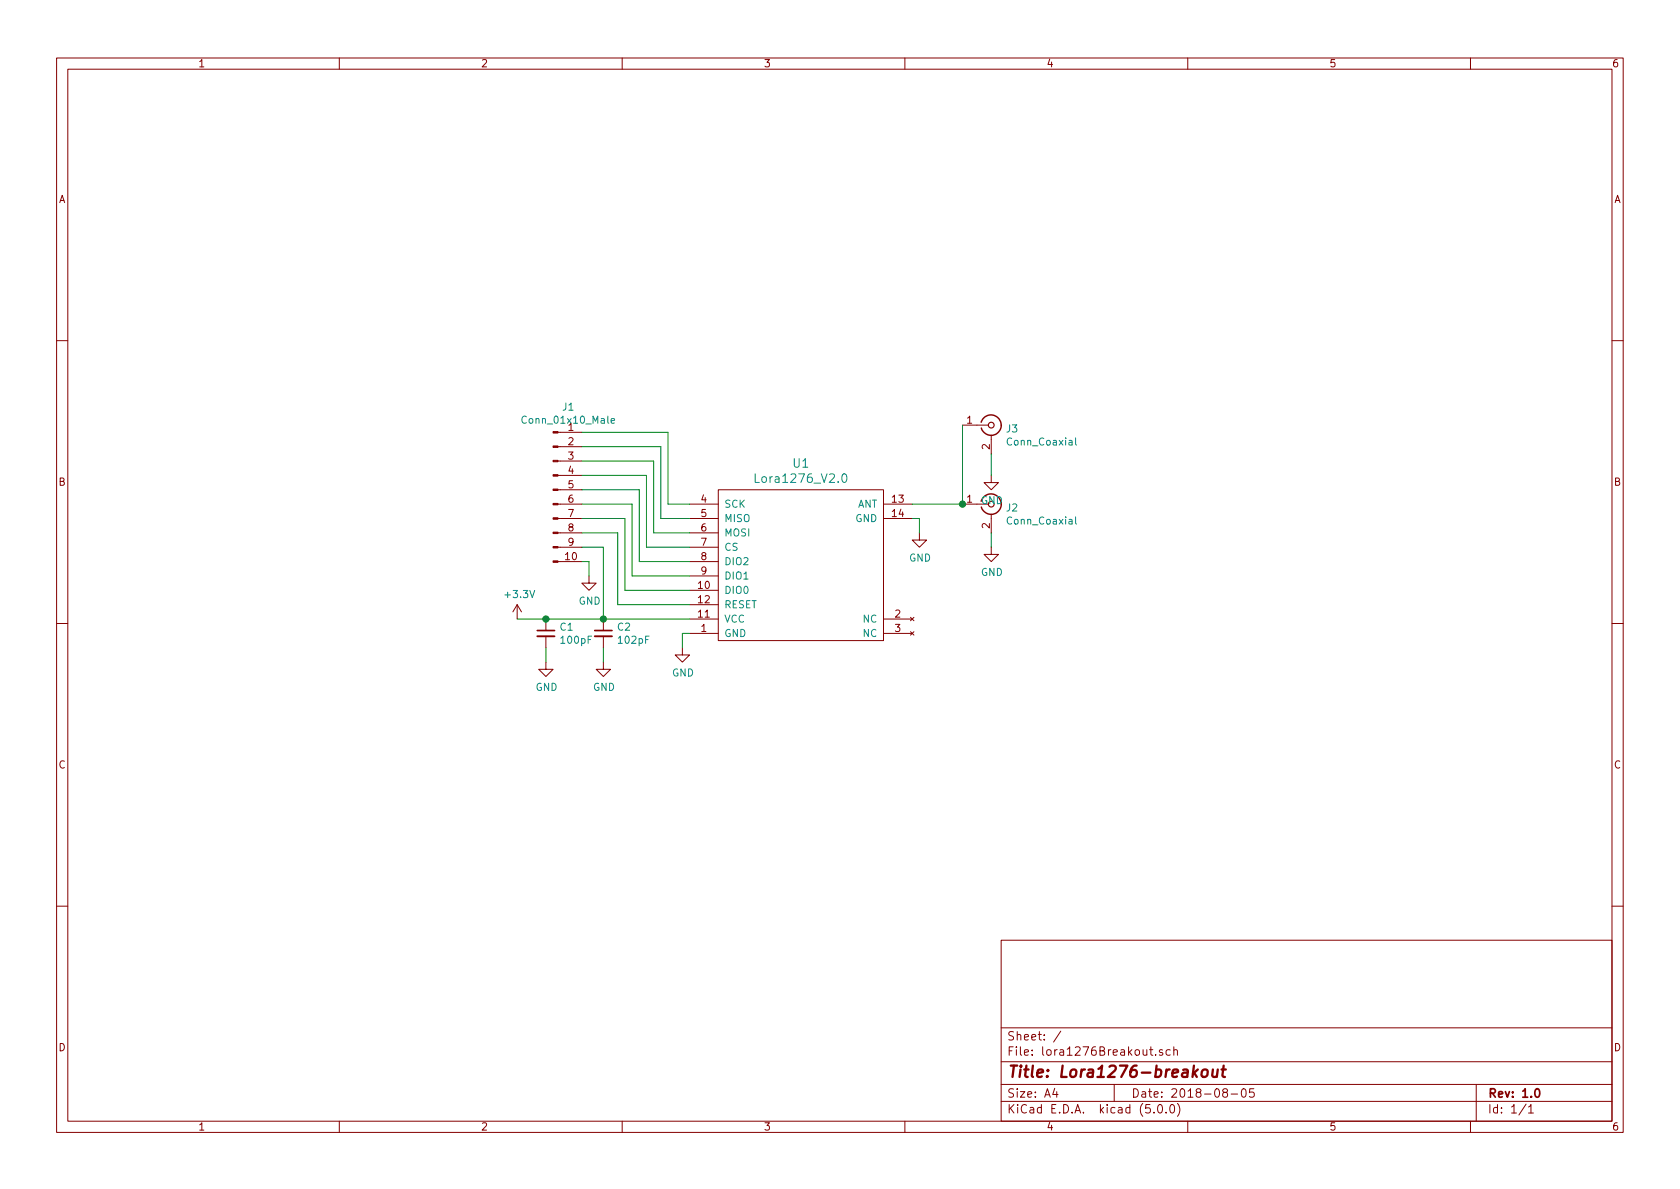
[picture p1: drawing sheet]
EESchema Schematic File Version 4
LIBS:lora1276Breakout-cache
EELAYER 26 0
EELAYER END
$Descr A4 11693 8268
encoding utf-8
Sheet 1 1
Title "Lora1276-breakout"
Date "2018-08-05"
Rev "1.0"
Comp ""
Comment1 ""
Comment2 ""
Comment3 ""
Comment4 ""
$EndDescr
$Comp
L Nicerf:Lora1276_V2.0 U1
U 1 1
P 5550 3950
F 0 "U1" H 5575 4687 60  0000 C CNN
F 1 "Lora1276_V2.0" H 5575 4581 60  0000 C CNN
F 2 "Nicerf:Lora1276_V2.0" H 5600 3850 60  0001 C CNN
F 3 "" H 5600 3950 60  0001 C CNN
	1    5550 3950
	1    0    0    -1  
$EndComp
$Comp
L Device:C_Small C2
U 1 1
P 4200 4400
F 0 "C2" H 4292 4446 50  0000 L CNN
F 1 "102pF" H 4292 4355 50  0000 L CNN
F 2 "Capacitor_SMD:C_0805_2012Metric" H 4200 4400 50  0001 C CNN
F 3 "~" H 4200 4400 50  0001 C CNN
	1    4200 4400
	1    0    0    -1  
$EndComp
$Comp
L Device:C_Small C1
U 1 1
P 3800 4400
F 0 "C1" H 3892 4446 50  0000 L CNN
F 1 "100pF" H 3892 4355 50  0000 L CNN
F 2 "Capacitor_SMD:C_0805_2012Metric" H 3800 4400 50  0001 C CNN
F 3 "~" H 3800 4400 50  0001 C CNN
	1    3800 4400
	1    0    0    -1  
$EndComp
$Comp
L Connector:Conn_Coaxial J2
U 1 1
P 6900 3500
F 0 "J2" H 6999 3476 50  0000 L CNN
F 1 "Conn_Coaxial" H 6999 3385 50  0000 L CNN
F 2 "Connector_Coaxial:SMA_Molex_73251-1153_EdgeMount_Horizontal" H 6900 3500 50  0001 C CNN
F 3 " ~" H 6900 3500 50  0001 C CNN
	1    6900 3500
	1    0    0    -1  
$EndComp
Wire Wire Line
	6350 3500 6700 3500
$Comp
L power:GND #PWR0101
U 1 1
P 3800 4600
F 0 "#PWR0101" H 3800 4350 50  0001 C CNN
F 1 "GND" H 3805 4427 50  0000 C CNN
F 2 "" H 3800 4600 50  0001 C CNN
F 3 "" H 3800 4600 50  0001 C CNN
	1    3800 4600
	1    0    0    -1  
$EndComp
$Comp
L power:GND #PWR0102
U 1 1
P 4200 4600
F 0 "#PWR0102" H 4200 4350 50  0001 C CNN
F 1 "GND" H 4205 4427 50  0000 C CNN
F 2 "" H 4200 4600 50  0001 C CNN
F 3 "" H 4200 4600 50  0001 C CNN
	1    4200 4600
	1    0    0    -1  
$EndComp
$Comp
L power:GND #PWR0103
U 1 1
P 4750 4500
F 0 "#PWR0103" H 4750 4250 50  0001 C CNN
F 1 "GND" H 4755 4327 50  0000 C CNN
F 2 "" H 4750 4500 50  0001 C CNN
F 3 "" H 4750 4500 50  0001 C CNN
	1    4750 4500
	1    0    0    -1  
$EndComp
$Comp
L power:GND #PWR0104
U 1 1
P 6400 3700
F 0 "#PWR0104" H 6400 3450 50  0001 C CNN
F 1 "GND" H 6405 3527 50  0000 C CNN
F 2 "" H 6400 3700 50  0001 C CNN
F 3 "" H 6400 3700 50  0001 C CNN
	1    6400 3700
	1    0    0    -1  
$EndComp
$Comp
L power:GND #PWR0105
U 1 1
P 6900 3800
F 0 "#PWR0105" H 6900 3550 50  0001 C CNN
F 1 "GND" H 6905 3627 50  0000 C CNN
F 2 "" H 6900 3800 50  0001 C CNN
F 3 "" H 6900 3800 50  0001 C CNN
	1    6900 3800
	1    0    0    -1  
$EndComp
Wire Wire Line
	3800 4500 3800 4600
Wire Wire Line
	4200 4500 4200 4600
Wire Wire Line
	4800 4400 4750 4400
Wire Wire Line
	4750 4400 4750 4500
Wire Wire Line
	6350 3600 6400 3600
Wire Wire Line
	6400 3600 6400 3700
Wire Wire Line
	6900 3700 6900 3800
$Comp
L power:+3.3V #PWR0106
U 1 1
P 3600 4300
F 0 "#PWR0106" H 3600 4150 50  0001 C CNN
F 1 "+3.3V" H 3615 4473 50  0000 C CNN
F 2 "" H 3600 4300 50  0001 C CNN
F 3 "" H 3600 4300 50  0001 C CNN
	1    3600 4300
	1    0    0    -1  
$EndComp
Wire Wire Line
	3600 4300 3800 4300
Wire Wire Line
	3800 4300 4200 4300
Connection ~ 3800 4300
Wire Wire Line
	4200 4300 4800 4300
Connection ~ 4200 4300
$Comp
L Connector:Conn_01x10_Male J1
U 1 1
P 3850 3400
F 0 "J1" H 3956 3978 50  0000 C CNN
F 1 "Conn_01x10_Male" H 3956 3887 50  0000 C CNN
F 2 "Connector_PinHeader_2.54mm:PinHeader_1x10_P2.54mm_Vertical" H 3850 3400 50  0001 C CNN
F 3 "~" H 3850 3400 50  0001 C CNN
	1    3850 3400
	1    0    0    -1  
$EndComp
Wire Wire Line
	4050 3800 4200 3800
Wire Wire Line
	4200 3800 4200 4300
$Comp
L power:GND #PWR0107
U 1 1
P 4100 4000
F 0 "#PWR0107" H 4100 3750 50  0001 C CNN
F 1 "GND" H 4105 3827 50  0000 C CNN
F 2 "" H 4100 4000 50  0001 C CNN
F 3 "" H 4100 4000 50  0001 C CNN
	1    4100 4000
	1    0    0    -1  
$EndComp
Wire Wire Line
	4050 3900 4100 3900
Wire Wire Line
	4100 3900 4100 4000
Wire Wire Line
	4050 3700 4300 3700
Wire Wire Line
	4300 3700 4300 4200
Wire Wire Line
	4300 4200 4800 4200
Wire Wire Line
	4800 4100 4350 4100
Wire Wire Line
	4350 4100 4350 3600
Wire Wire Line
	4350 3600 4050 3600
Wire Wire Line
	4800 4000 4400 4000
Wire Wire Line
	4400 4000 4400 3500
Wire Wire Line
	4400 3500 4050 3500
Wire Wire Line
	4800 3900 4450 3900
Wire Wire Line
	4450 3900 4450 3400
Wire Wire Line
	4450 3400 4050 3400
Wire Wire Line
	4800 3800 4500 3800
Wire Wire Line
	4500 3800 4500 3300
Wire Wire Line
	4500 3300 4050 3300
Wire Wire Line
	4800 3700 4550 3700
Wire Wire Line
	4550 3700 4550 3200
Wire Wire Line
	4550 3200 4050 3200
Wire Wire Line
	4800 3600 4600 3600
Wire Wire Line
	4600 3600 4600 3100
Wire Wire Line
	4600 3100 4050 3100
Wire Wire Line
	4800 3500 4650 3500
Wire Wire Line
	4650 3500 4650 3000
Wire Wire Line
	4650 3000 4050 3000
$Comp
L Connector:Conn_Coaxial J3
U 1 1
P 6900 2950
F 0 "J3" H 6999 2926 50  0000 L CNN
F 1 "Conn_Coaxial" H 6999 2835 50  0000 L CNN
F 2 "Connector_Coaxial:U.FL_Hirose_U.FL-R-SMT-1_Vertical" H 6900 2950 50  0001 C CNN
F 3 " ~" H 6900 2950 50  0001 C CNN
	1    6900 2950
	1    0    0    -1  
$EndComp
$Comp
L power:GND #PWR01
U 1 1
P 6900 3300
F 0 "#PWR01" H 6900 3050 50  0001 C CNN
F 1 "GND" H 6905 3127 50  0000 C CNN
F 2 "" H 6900 3300 50  0001 C CNN
F 3 "" H 6900 3300 50  0001 C CNN
	1    6900 3300
	1    0    0    -1  
$EndComp
Wire Wire Line
	6900 3150 6900 3300
Wire Wire Line
	6700 3500 6700 2950
Connection ~ 6700 3500
$EndSCHEMATC
